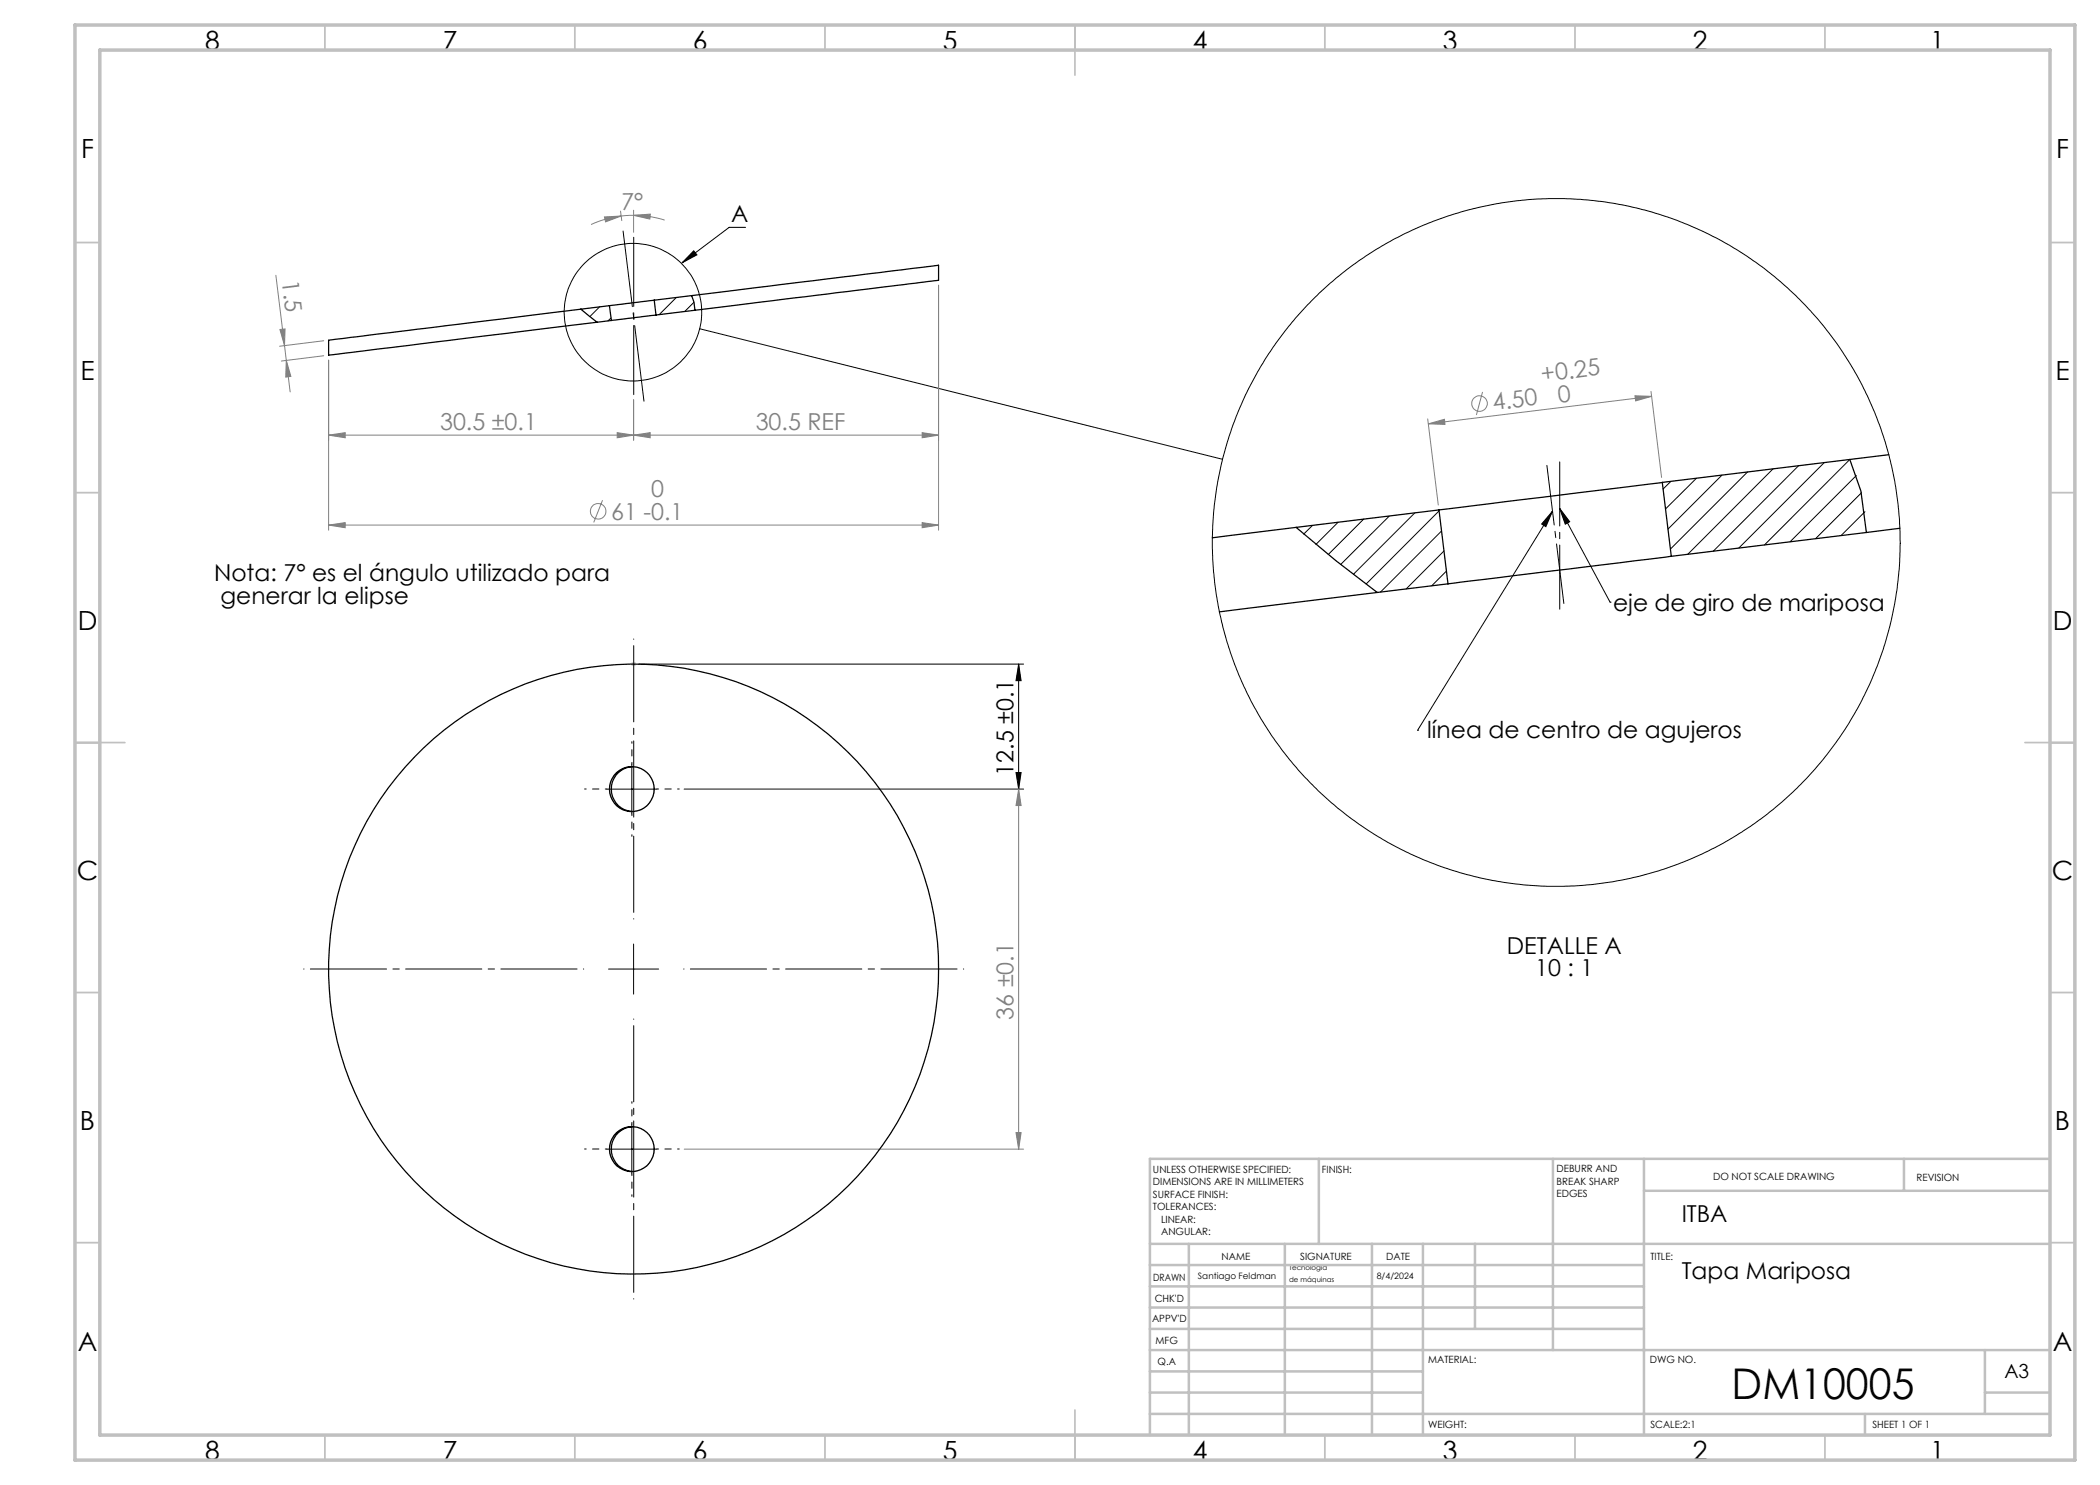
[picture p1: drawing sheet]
<svg xmlns="http://www.w3.org/2000/svg" width="420mm" height="297mm" viewBox="0 0 420 297" stroke-linecap="round" stroke-linejoin="round" font-family="sans-serif">
<g fill="none" stroke="#808080" stroke-width=".2">
<path d="M55.2 55.1l1.7 14M120.9 43.4l3.3-.2-3.1 1.2zM124.1 42.2l.3 1.9M124.2 43.2a21 21 0 0 0-6 1.7M126.7 43.1l3.4-.3-.1 1zM126.7 43.1l-2.5 .1M126.7 43.1a19.7 19.7 0 0 1 6.2 .9M126.7 42v4.5M187.7 57v49M56 65.9l1-.1-.1 3.3zM56.9 69.1l.4 3M57.3 72.1l.7 6.3"/>
<path d="M57.3 72.1l.9 3.2-1 .1zM64.7 71.2l-8.4 1M64.7 68.2l-8.8 1M65.7 72v34M126.7 79.9v8.1M296.5 78.4l-1.2 4.6M327 79.2l3.3 .1-3.2 .9zM330.2 78.3l2.1 17.2M330.3 79.3l-44.6 5.5M65.7 87l3.3-.5v1.1zM65.7 87h122M123.4 86.5l3.3 .5-3.3 .6z"/>
<path d="M126.7 87l3.3-.5v1.1zM184.4 86.5l3.3 .5-3.3 .6zM285.5 83.8l2.2 17.2M285.7 84.8l3.2-.9 .1 1zM65.7 105l3.3-.5v1zM65.7 105h122M120.5 100l-1.8 4.5M184.4 104.5l3.3 .5-3.3 .5zM136.8 157.8h67.9M203.7 157.8l.5 3.3h-1zM203.7 157.8v72M136.8 229.8h67.9"/>
<path d="M203.2 226.5h1l-.5 3.3z"/>
<circle cx="295.9" cy="80.7" r="1.56"/>
<circle cx="119.6" cy="102.3" r="1.55"/>
</g>
<g fill="none" stroke="#000" stroke-width=".2">
<path d="M138.7 50.2l.7 .8-3 1.6zM149.1 45.5h-3.3l-9.4 7.1M139.9 65.8l104.6 26.1M310.5 102.3l-1.3 3-.9-.5zM310.5 102.3l-27 43.7M311.9 101.7l2 2.6-.8 .5zM311.9 101.7l10.1 18.7M127.7 132.8h77M203.7 132.8v25M203.7 132.8l.5 3.3h-1zM322 120.4h.1M121.4 157.8h10"/>
<path d="M126.4 152.8v10M136.8 157.8h67.9M203.2 154.5h1l-.5 3.3zM283.5 146h.1M121.7 193.8h10M126.7 188.8v10M121.4 229.8h10M126.4 224.8v10"/>
<circle cx="126.6" cy="62.4" r="13.7"/>
</g>
<g fill="none" stroke="#c0c0c0" stroke-width=".2">
<path d="M126.2 132.8h1M126.4 132.5l.7 .7M126.7 132.3v1M127.1 132.5l-.7 .7"/>
<circle cx="126.4" cy="157.8" r="4.5"/>
<circle cx="126.4" cy="229.8" r="4.5"/>
</g>
<path d="M128.9 81.3l-4.4-36.2" fill="none" stroke="#000" stroke-width=".2" stroke-dasharray="15.2 1.3 1.3 1.3" stroke-dashoffset="-1.1"/>
<path d="M126.7 47.5v31.4" fill="none" stroke="#000" stroke-width=".2" stroke-dasharray="15.2 1.3 1.3 1.3" stroke-dashoffset="1.4"/>
<path d="M312.8 120.7l-3.4-27.6" fill="none" stroke="#000" stroke-width=".2" stroke-dasharray="15.2 1.3 1.3 1.3" stroke-dashoffset="3.2"/>
<path d="M311.9 121.8v-29.4" fill="none" stroke="#000" stroke-width=".2" stroke-dasharray="15.2 1.3 1.3 1.3" stroke-dashoffset="2.4"/>
<path d="M116.7 193.8h-56M126.7 183.8v-56M136.7 193.8h56M126.7 203.8v56" fill="none" stroke="#000" stroke-width=".2" stroke-dasharray="15.2 1.3 1.3 1.3" stroke-dashoffset="-1.3"/>
<path d="M121.4 157.8h-4.5M126.4 152.8v-4.5M131.4 157.8h4.4M126.4 162.8v4.5M121.4 229.8h-4.5M126.4 234.8v4.5M126.4 224.8v-4.5M131.4 229.8h4.4" fill="none" stroke="#000" stroke-width=".2" stroke-dasharray="15.2 1.3 1.3 1.3" stroke-dashoffset="14.9"/>
<g fill="none" stroke="#c0c0c0" stroke-width=".35">
<path d="M65 5v5M115 5v5M165 5v5M215 5v10M265 5v5M315 5v5M365 5v5M15 48.5h5M410 48.5h5M15 98.5h5M410 98.5h5M15 148.5h10"/>
<path d="M405 148.5h10M15 198.5h5M410 198.5h5M15 248.5h5M410 248.5h5M65 287v5M115 287v5M165 287v5M215 282v10M265 287v5M315 287v5M365 287v5"/>
</g>
<g fill="none" stroke="#c0c0c0" stroke-width=".5">
<path d="M263.8 231.8v17M310.6 231.8v38.2M328.8 231.8v55.2M328.8 238.2h81.2M380.8 231.8v6.4M410 231.8h-180v55.2M230 248.8h180M230 257.3h98.8M230 253h98.8M237.8 248.8v38.2M257 248.8v38.2M274.4 248.8v38.2"/>
<path d="M284.6 248.8v38.2M295 248.8v17M230 265.8h98.8M230 261.5h98.8M230 278.5h54.6M230 274.3h54.6M230 270h180M397 278.5h13M397 270v12.8M230 282.8h180M373 282.8v4.2"/>
</g>
<path d="M15 5h400v287h-400zM20 10h390v277h-390z" fill="none" stroke="#c0c0c0" stroke-width=".7"/>
<g fill="#000">
<path d="M138.7 50.2l.7 .8-3 1.6zM311.9 101.7l2 2.6-.8 .5zM310.5 102.3l-1.3 3-.9-.5z"/>
<path d="M203.7 132.8l.5 3.3h-1zM203.2 154.5h1l-.5 3.3z"/>
</g>
<g fill="#808080">
<path d="M57.3 72.1l.9 3.2-1 .1zM56 65.9l1-.1-.1 3.3z"/>
<path d="M184.4 86.5l3.3 .5-3.3 .6zM126.7 87l3.3-.5v1.1z"/>
<path d="M65.7 87l3.3-.5v1.1zM123.4 86.5l3.3 .5-3.3 .6zM65.7 105l3.3-.5v1zM184.4 104.5l3.3 .5-3.3 .5z"/>
<path d="M126.7 43.1l3.4-.3-.1 1zM120.9 43.4l3.3-.2-3.1 1.2z"/>
<path d="M285.7 84.8l3.2-.9 .1 1zM327 79.2l3.3 .1-3.2 .9z"/>
<path d="M203.7 157.8l.5 3.3h-1zM203.2 226.5h1l-.5 3.3z"/>
</g>
<g fill="none" stroke="#000" stroke-width=".2">
<path d="M135.3 59.5l-3.5 3.4M119.9 61.4l-1.9 1.9M122.2 63.6l-.6 .6M138.8 60.5l-1.9 1.8M334.2 96.3l-1.6 1.5M339.3 95.7l-6.2 6.1M344.4 95l-10.8 10.8M349.5 94.4l-15.4 15.4M354.6 93.8l-17.1 17.1M359.7 93.1l-17 17.1M364.8 92.5l-17 17.1M370 91.9l-17.1 17.1"/>
<path d="M371.3 95.1l-13.3 13.3M372.3 98.6l-9.2 9.1M262.5 105.1l-1.8 1.7M267.6 104.5l-4.4 4.4M272.7 103.8l-7.1 7.1M277.8 103.2l-9.7 9.7M283 102.6l-12.3 12.3M287.8 102.2l-14.6 14.6M288.3 106.2l-12.2 12.2M288.8 110.2l-7.6 7.6M289.3 114.2l-3 3M373 102.3l-4.8 4.8"/>
<circle cx="311.3" cy="108.5" r="68.8"/>
</g>
<g fill="none" stroke="#000" stroke-width=".25">
<path d="M138.3 59.1l49.4-6v3l-48.7 6M138.3 59.1l.5 1.3 .2 1.7M138.3 59.1l-7.5 .9M116.2 61.8l-50.3 6.2h-.2v3l53.7-6.6M116.2 61.8l3.2 2.6M121.9 61.1l-5.7 .7M121.9 61.1l.4 3M122.3 64.1l-2.9 .3M130.8 60l-8.9 1.1M130.8 60l.4 3M131.2 63l-8.9 1.1M139 62.1l-7.8 .9"/>
<path d="M332.5 96.5l-44.7 5.5M332.5 96.5l1.8 14.8M370 91.9l2.2 6.3 1.1 8.3M377.8 90.9l-45.3 5.6M259.2 105.5l-16.7 2.1M259.2 105.5l8 6.6 8.2 6.4M275.4 118.5l-31.5 3.9M287.8 102l1.8 14.8M287.8 102l-28.6 3.5M289.6 116.8l-14.2 1.7M334.3 111.3l-44.7 5.5M373.3 106.5l-39 4.8"/>
<path d="M380 105.7l-6.7 .8M126.5 153.3a4.5 4.5 0 0 0-4.2 4.5 4.5 4.5 0 0 0 4.2 4.5M126.5 225.3a4.5 4.5 0 0 0-4.2 4.5 4.5 4.5 0 0 0 4.2 4.5"/>
<circle cx="126.4" cy="157.8" r="4.5"/>
<circle cx="126.7" cy="193.8" r="61"/>
<circle cx="126.4" cy="229.8" r="4.5"/>
</g>
<text font-size="8.5" x="346.3" y="279.7">DM10005</text>
<g font-size="5.3">
<text x="41" y="9.9">8</text>
<text x="88.5" y="9.9">7</text>
<text x="138.5" y="9.9">6</text>
<text x="188.5" y="9.9">5</text>
<text x="238.5" y="9.9">4</text>
<text x="288.5" y="9.9">3</text>
<text x="338.5" y="9.9">2</text>
<text x="386" y="9.9">1</text>
<text x="16.2" y="31.7">F</text>
<text x="411.2" y="31.7">F</text>
<text x="16.1" y="75.9">E</text>
<text x="411.1" y="75.9">E</text>
<text x="15.5" y="125.9">D</text>
<text x="410.5" y="125.9">D</text>
<text x="15.4" y="175.9">C</text>
<text x="410.4" y="175.9">C</text>
<text x="16" y="225.9">B</text>
<text x="411" y="225.9">B</text>
<text x="15.5" y="270.2">A</text>
<text x="410.5" y="270.2">A</text>
<text x="41" y="291.9">8</text>
<text x="88.5" y="291.9">7</text>
<text x="138.5" y="291.9">6</text>
<text x="188.5" y="291.9">5</text>
<text x="238.5" y="291.9">4</text>
<text x="288.5" y="291.9">3</text>
<text x="338.5" y="291.9">2</text>
<text x="386" y="291.9">1</text>
</g>
<g font-size="4.7" fill="#808080">
<text x="124.3" y="42.1" transform="rotate(-1 124.3 42.1)">7°</text>
<text x="56.4" y="56.2" transform="rotate(83 56.4 56.2)">1.5</text>
<text x="308.4" y="76.4" transform="rotate(-7 308.4 76.4)">+0.25</text>
<text x="298.7" y="82.1" transform="rotate(-7 298.7 82.1)">4.50</text>
<text x="311.8" y="80.5" transform="rotate(-7 311.8 80.5)">0</text>
<text x="88" y="86">30.5 ±0.1</text>
<text x="151.1" y="86">30.5 REF</text>
<text x="130.2" y="99.5">0</text>
<text x="122.2" y="104">61 -0.1</text>
<text x="202.7" y="203.9" transform="rotate(-90 202.7 203.9)">36 ±0.1</text>
</g>
<g font-size="4.7">
<text x="146.2" y="44.4">A</text>
<text x="42.8" y="116.2">Nota: 7° es el ángulo utilizado para</text>
<text x="44.1" y="120.8">generar la elipse</text>
<text x="322.6" y="122.1">eje de giro de mariposa</text>
<text x="285.5" y="147.7">línea de centro de agujeros</text>
<text x="202.7" y="155.1" transform="rotate(-90 202.7 155.1)">12.5 ±0.1</text>
<text x="301.4" y="190.7">DETALLE A</text>
<text x="307.1" y="195.3">10 : 1</text>
<text x="336.3" y="244.4">ITBA</text>
<text x="336.3" y="255.8">Tapa Mariposa</text>
</g>
<text font-size="3.9" x="400.9" y="275.5">A3</text>
<g font-size="2">
<text x="230.6" y="234.6">UNLESS OTHERWISE SPECIFIED:</text>
<text x="230.6" y="237.1">DIMENSIONS ARE IN MILLIMETERS</text>
<text x="230.6" y="239.6">SURFACE FINISH:</text>
<text x="264.4" y="234.6">FINISH:</text>
<text x="311.3" y="234.5">DEBURR AND</text>
<text x="311.3" y="237">BREAK SHARP</text>
<text x="311.3" y="239.5">EDGES</text>
<text x="342.6" y="236">DO NOT SCALE DRAWING</text>
<text x="383.3" y="236.2">REVISION</text>
<text x="230.6" y="242.1">TOLERANCES:</text>
<text x="232.2" y="244.6">LINEAR:</text>
<text x="232.2" y="247.1">ANGULAR:</text>
<text x="244.3" y="252">NAME</text>
<text x="260" y="251.9">SIGNATURE</text>
<text x="277.2" y="251.9">DATE</text>
<text x="330.1" y="251.9">TITLE:</text>
<text x="230.6" y="256.1">DRAWN</text>
<text x="230.9" y="260.3">CHK'D</text>
<text x="230.4" y="264.4">APPV'D</text>
<text x="231.1" y="268.8">MFG</text>
<text x="231.5" y="273">Q.A</text>
<text x="285.6" y="272.5">MATERIAL:</text>
<text x="330" y="272.5">DWG NO.</text>
<text x="285.6" y="285.5">WEIGHT:</text>
<text x="330.1" y="285.6">SCALE:2:1</text>
<text x="374.5" y="285.6">SHEET 1 OF 1</text>
</g>
<g font-size="1.8">
<text x="239.6" y="255.8">Santiago Feldman</text>
<text x="275.4" y="255.8">8/4/2024</text>
</g>
<g font-size="1.4">
<text x="257.8" y="254.1">Tecnología</text>
<text x="257.8" y="256.5">de máquinas</text>
</g>
</svg>
